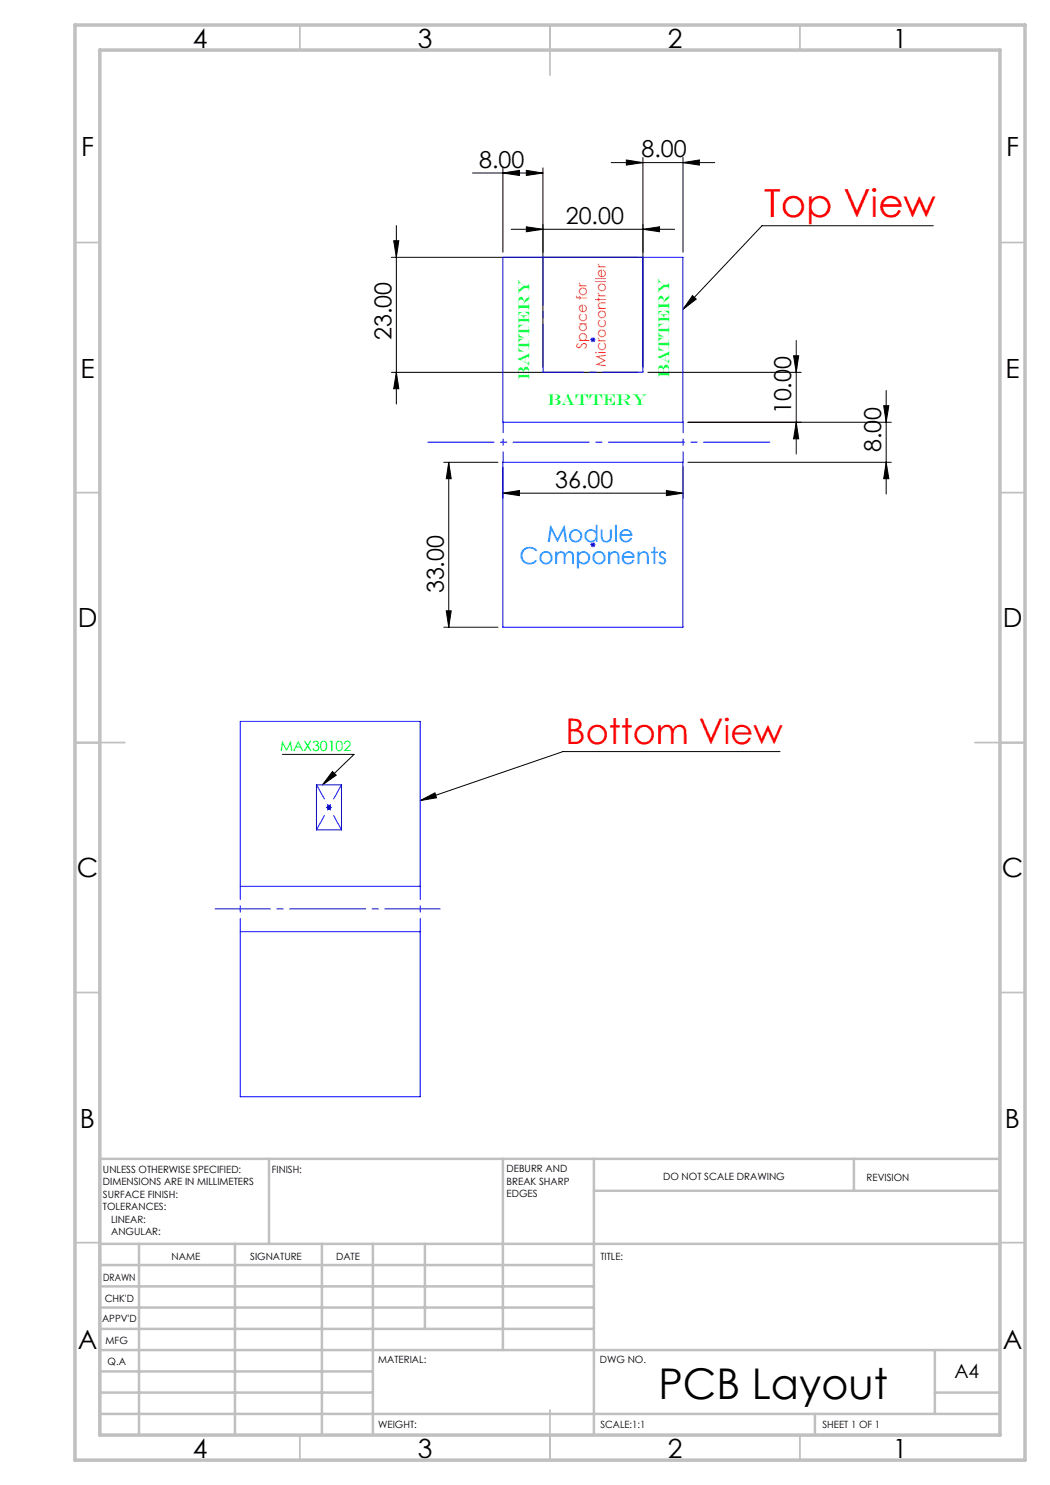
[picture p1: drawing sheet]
<svg xmlns="http://www.w3.org/2000/svg" width="210mm" height="297mm" viewBox="0 0 210 297" stroke-linecap="round" stroke-linejoin="round" font-family="sans-serif">
<g fill="none" stroke="#000" stroke-width=".2">
<path d="M94.5 34.6h14.1M100.6 34.6l3.3-.5v1zM100.6 33.6v16.8M105.3 34.1l3.3 .5-3.3 .5zM108.6 33.6v39.8M122.2 32.5h20.7M125.3 32l3.3 .5-3.3 .5zM128.6 31.5v41.9M136.6 32.5l3.3-.5v1zM136.6 31.5v18.9M78.3 51.5h49.3M78.7 48.2h1.1l-.5 3.3z"/>
<path d="M79.3 45.1v35.7M102.2 45.9h32.7M105.3 45.4l3.3 .5-3.3 .5zM128.6 45.9l3.3-.5v1zM138.5 59.1l.7 .7-2.6 2.1zM186.7 45.2h-34.3l-15.8 16.7M78.3 74.5h49.3M79.3 74.5l.5 3.2h-1.1zM129.6 74.5h30.6M158.7 71.2h1l-.5 3.3zM159.2 68.1v22.7M177.2 78.1v20.7"/>
<path d="M88.8 92.5h10.8M89.7 92.5l.5 3.2h-.9zM89.7 92.5v32.9M100.6 98.6l3.3-.5v1zM100.6 93.4v6.2M100.6 98.6h36M133.3 98.1l3.3 .5-3.3 .5zM136.6 93.4v6.2M137.6 92.5h40.7M159.2 84.5l.5 3.3h-1zM176.7 81.1h1.1l-.6 3.4zM177.2 92.5l.6 3.2h-1.1z"/>
<path d="M178.3 84.5h-40.7M88.8 125.4h10.8M89.3 122.2h.9l-.5 3.2zM56.5 150.9h14.3l-6.3 6.1M66.5 154.3l.7 .7-2.7 2zM156 150.3h-43.4l-28.6 9.8M84 160.1l3-1.5 .3 1z"/>
</g>
<g fill="none" stroke="#00f" stroke-width=".2">
<path d="M100.6 51.5h36v33h-36zM128.6 51.5v23M118.1 67.9h1M118.2 67.6l.8 .7M118.6 67.4v1M119 67.6l-.8 .7M100.6 92.5h36v32.9h-36zM118.1 108.9h1M118.2 108.6l.8 .7M118.6 108.4v1.1M119 108.6l-.8 .7M48 144.3h36v33h-36z"/>
<path d="M63.3 157h5v9h-5zM65.3 161.5h1M65.4 161.1l.7 .8M65.8 161v1M66.1 161.1l-.7 .8M48 186.3h36v33.1h-36z"/>
</g>
<g fill="none" stroke="#c0c0c0" stroke-width=".35">
<path d="M60 5v5M110 5v10M160 5v5M15 48.5h5M200 48.5h5M15 98.5h5M200 98.5h5M15 148.5h10M195 148.5h10M15 198.5h5M200 198.5h5M15 248.5h5"/>
<path d="M200 248.5h5M60 287v5M110 282v10M160 287v5"/>
</g>
<g fill="none" stroke="#c0c0c0" stroke-width=".5">
<path d="M53.8 231.8v17M100.6 231.8v38.2M118.8 231.8v55.2M118.8 238.2h81.2M170.8 231.8v6.4M200 231.8h-180v55.2M20 248.8h180M20 257.3h98.8M20 253h98.8M27.8 248.8v38.2M47 248.8v38.2M64.4 248.8v38.2"/>
<path d="M74.6 248.8v38.2M85 248.8v17M20 265.8h98.8M20 261.5h98.8M20 278.5h54.6M20 274.3h54.6M20 270h180M187 278.5h13M187 270v12.8M20 282.8h180M163 282.8v4.2"/>
</g>
<path d="M15 5h190v287h-190zM20 10h180v277h-180z" fill="none" stroke="#c0c0c0" stroke-width=".7"/>
<path d="M100.6 84.4v8M136.6 84.4v8" fill="none" stroke="#00f" stroke-width=".2" stroke-dasharray="15.2 1.3 1.3 1.3" stroke-dashoffset="13.1"/>
<path d="M108.6 51.4v23" fill="none" stroke="#00f" stroke-width=".2" stroke-dasharray="15.2 1.3 1.3 1.3" stroke-dashoffset="5.6"/>
<path d="M108.6 74.4h20" fill="none" stroke="#00f" stroke-width=".2" stroke-dasharray="15.2 1.3 1.3 1.3" stroke-dashoffset="7.1"/>
<path d="M85.6 88.4h68.4" fill="none" stroke="#00f" stroke-width=".2" stroke-dasharray="15.2 1.3 1.3 1.3" stroke-dashoffset="2"/>
<path d="M48.1 177.3v9M84.1 177.3v9" fill="none" stroke="#00f" stroke-width=".2" stroke-dasharray="15.2 1.3 1.3 1.3" stroke-dashoffset="12.6"/>
<path d="M43 181.8h45" fill="none" stroke="#00f" stroke-width=".2" stroke-dasharray="15.2 1.3 1.3 1.3" stroke-dashoffset="4.2"/>
<path d="M63.3 157l5 9M63.3 166l5-9" fill="none" stroke="#00f" stroke-width=".2" stroke-dasharray="15.2 1.3 1.3 1.3" stroke-dashoffset="12"/>
<g fill="#000">
<path d="M138.5 59.1l.7 .7-2.6 2.1zM66.5 154.3l.7 .7-2.7 2zM84 160.1l3-1.5 .3 1z"/>
<path d="M125.3 32l3.3 .5-3.3 .5zM136.6 32.5l3.3-.5v1zM100.6 34.6l3.3-.5v1zM105.3 34.1l3.3 .5-3.3 .5zM100.6 98.6l3.3-.5v1zM133.3 98.1l3.3 .5-3.3 .5z"/>
<path d="M78.7 48.2h1.1l-.5 3.3zM79.3 74.5l.5 3.2h-1.1zM89.7 92.5l.5 3.2h-.9zM89.3 122.2h.9l-.5 3.2zM176.7 81.1h1.1l-.6 3.4zM177.2 92.5l.6 3.2h-1.1z"/>
<path d="M105.3 45.4l3.3 .5-3.3 .5zM128.6 45.9l3.3-.5v1z"/>
<path d="M158.7 71.2h1l-.5 3.3zM159.2 84.5l.5 3.3h-1z"/>
</g>
<text font-size="8.5" x="131.7" y="279.7">PCB Layout</text>
<text font-size="7.8" fill="#f00" x="152.9" y="43.4">Top View</text>
<text font-size="7.1" fill="#f00" x="113.1" y="148.7">Bottom View</text>
<g font-size="5.3">
<text x="38.5" y="9.5">4</text>
<text x="83.5" y="9.5">3</text>
<text x="133.6" y="9.5">2</text>
<text x="178.6" y="9.5">1</text>
<text x="16.2" y="31.3">F</text>
<text x="201.2" y="31.3">F</text>
<text x="16.1" y="75.5">E</text>
<text x="201.1" y="75.5">E</text>
<text x="15.5" y="125.5">D</text>
<text x="200.5" y="125.5">D</text>
<text x="15.4" y="175.5">C</text>
<text x="200.4" y="175.5">C</text>
<text x="16" y="225.5">B</text>
<text x="201" y="225.5">B</text>
<text x="15.5" y="269.8">A</text>
<text x="200.5" y="269.8">A</text>
<text x="38.5" y="291.5">4</text>
<text x="83.5" y="291.5">3</text>
<text x="133.6" y="291.5">2</text>
<text x="178.6" y="291.5">1</text>
</g>
<g font-size="4.7">
<text x="95.8" y="33.6">8.00</text>
<text x="128.3" y="31.5">8.00</text>
<text x="113.2" y="44.8">20.00</text>
<text x="78.3" y="68" transform="rotate(-90 78.3 68)">23.00</text>
<text x="158.2" y="82.9" transform="rotate(-90 158.2 82.9)">10.00</text>
<text x="176.3" y="90.4" transform="rotate(-90 176.3 90.4)">8.00</text>
<text x="111.1" y="97.6">36.00</text>
<text x="88.8" y="118.7" transform="rotate(-90 88.8 118.7)">33.00</text>
</g>
<g font-size="4.7" fill="#0080ff">
<text x="103.9" y="112.9">Components</text>
<text x="109.4" y="108.3">Module</text>
</g>
<text font-size="3.9" x="190.9" y="275.5">A4</text>
<g font-size="3.2" fill="#00ff40">
<text x="105.8" y="75.9" transform="rotate(-90 105.8 75.9)">Battery</text>
<text x="133.8" y="75.7" transform="rotate(-90 133.8 75.7)">Battery</text>
<text x="109.5" y="80.9">Battery</text>
</g>
<g font-size="2.8" fill="#ff8000">
<text x="117.4" y="69.8" transform="rotate(-90 117.4 69.8)">Space for</text>
<text x="121.2" y="73.4" transform="rotate(-90 121.2 73.4)">Microcontroller</text>
</g>
<text font-size="2.8" fill="#0f0" x="56" y="150.2">MAX30102</text>
<g font-size="2">
<text x="20.6" y="234.6">UNLESS OTHERWISE SPECIFIED:</text>
<text x="20.6" y="237.1">DIMENSIONS ARE IN MILLIMETERS</text>
<text x="20.6" y="239.6">SURFACE FINISH:</text>
<text x="54.4" y="234.6">FINISH:</text>
<text x="101.3" y="234.5">DEBURR AND</text>
<text x="101.3" y="237">BREAK SHARP</text>
<text x="101.3" y="239.5">EDGES</text>
<text x="132.6" y="236">DO NOT SCALE DRAWING</text>
<text x="173.3" y="236.2">REVISION</text>
<text x="20.6" y="242.1">TOLERANCES:</text>
<text x="22.2" y="244.6">LINEAR:</text>
<text x="22.2" y="247.1">ANGULAR:</text>
<text x="34.3" y="252">NAME</text>
<text x="50" y="251.9">SIGNATURE</text>
<text x="67.2" y="251.9">DATE</text>
<text x="120.1" y="251.9">TITLE:</text>
<text x="20.6" y="256.1">DRAWN</text>
<text x="20.9" y="260.3">CHK'D</text>
<text x="20.4" y="264.4">APPV'D</text>
<text x="21.1" y="268.8">MFG</text>
<text x="21.5" y="273">Q.A</text>
<text x="75.6" y="272.5">MATERIAL:</text>
<text x="120" y="272.5">DWG NO.</text>
<text x="75.6" y="285.5">WEIGHT:</text>
<text x="120.1" y="285.6">SCALE:1:1</text>
<text x="164.5" y="285.6">SHEET 1 OF 1</text>
</g>
</svg>
